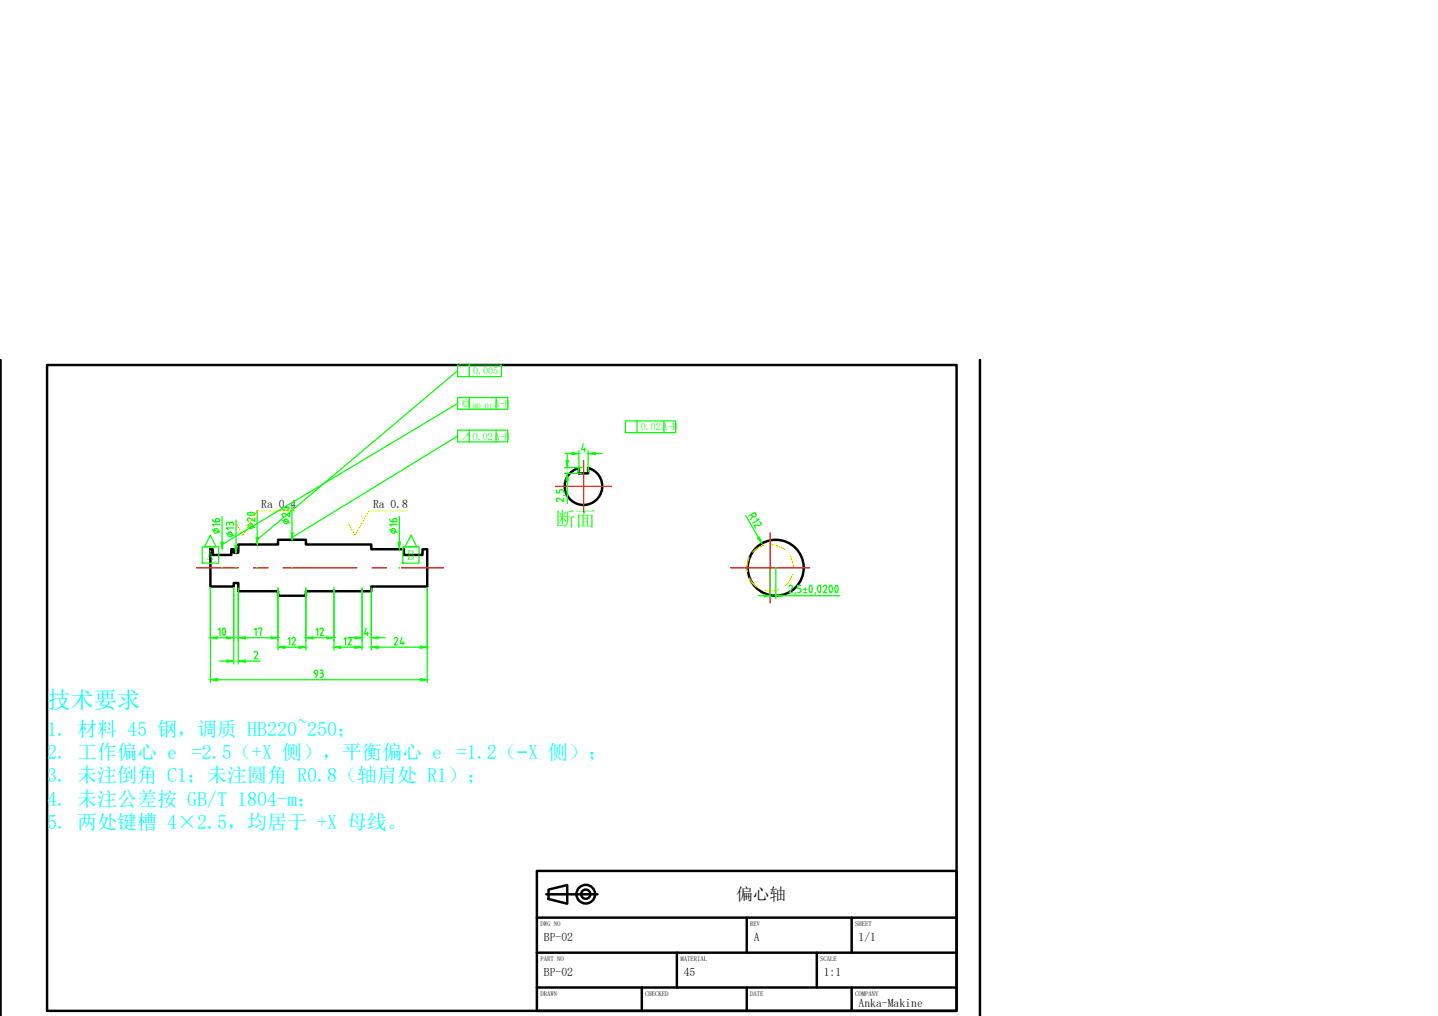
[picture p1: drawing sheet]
<svg xmlns="http://www.w3.org/2000/svg" width="297mm" height="210mm" viewBox="0 0 297 210" stroke-linecap="round" stroke-linejoin="round" font-family="sans-serif">
<!-- layer: TITLEBLOCK -->
<g fill="none" stroke="#000" stroke-width=".51">
<path d="M.1 74.4v135.5M9.7 75.4h187.9v133.4h-187.9zM202.4 74.4v135.5M110.9 179.9h86.7v28.9h-86.7zM110.9 196.8h86.7M110.9 189.6h86.7M112.8 184.8h10.6M113.3 183.8l3.9-.9v3.8l-3.9-1zM139.8 196.8v7.2M154.2 189.6v7.2M168.7 196.8v7.2M175.9 189.6v7.2"/>
<path d="M110.9 204h86.7M132.6 204v4.8M154.2 204v4.8M175.9 204v4.8"/>
<circle cx="121" cy="184.7" r="1.93"/>
<circle cx="121" cy="184.7" r=".95"/>
</g>
<g fill="none" stroke="#000" stroke-width=".51">
<path d="M119.6 96.7a3.9 3.9 0 0 0-2.2 6 3.9 3.9 0 0 0 6.3 0 3.9 3.9 0 0 0-2.2-6M119.6 96.7v1.1h1.9v-1.1M43.5 113.5h.4v1.2h3.9v-1.2h.5v.7h.9v-1.7h8.2v-1h5.8v1h13.5v1h6.7v1.2h3.9v-1.2h1v7.7h-11.6v.9h-13.5v1h-5.8v-1h-8.2v-1.6h-.9v.7h-4.8z"/>
<circle cx="160.2" cy="117.3" r="5.8"/>
</g>
<path d="M120.6 95.1v10.7M40.6 117.3h8.7M52.4 117.3h3M58.4 117.3h15.3M76.8 117.3h3.1M82.9 117.3h8.7M114.8 100.5h11.5M150.9 117.3h16.3M159.1 110.1v14.5" fill="none" stroke="#f00" stroke-width=".25"/>
<path d="M154.8 115.2a4.2 4.2 0 0 0-.5 2.8M154.8 119.4a4.2 4.2 0 0 0 1.9 2.1M158 112.6a4.7 4.7 0 0 0-2.5 1.5M159.4 112.5a4.1 4.1 0 0 1 2.7 1.1M163.1 114.6a5 5 0 0 1 .8 2.7M163.7 118.7a4.3 4.3 0 0 1-1.6 2.3M160.9 121.8a4.6 4.6 0 0 1-2.8 .2" fill="none" stroke="#ff0" stroke-width=".25"/>
<g fill="none" stroke="#0f0" stroke-width=".25">
<path d="M94.5 75.4h9.1v2.4h-9.1zM94.5 76.6l-41.4 34.9M96.9 75.4v2.4M94.5 82.1h10.4v2.5h-10.4zM94.5 88.9h10.4v2.4h-10.4zM94.5 83.4l-48.6 29.1M94.5 90.1l-34.2 21M96.9 82.1v2.5M96.9 88.9v2.4M102.5 82.1v2.5M102.5 88.9v2.4M116.6 96.6h3.7"/>
<path d="M116.6 97.8h3.7M116.7 93.7h1.4M117.2 93.7v1.4M117.2 99.2v4.8M119.6 93.1v4.4M120.5 91.7l-.4 1.2h.9M120.7 92.6v.6M121.5 93.1v4.4M123 93.7h1.4M129.2 87h10.4v2.4h-10.4zM131.6 87v2.4M137.1 87v2.4"/>
<path d="M41.8 113h3.4v3.3h-3.4zM43.5 110.6l1.1 2.4h-2.4zM43.8 107.3l.2 .3 .5 .2M43.9 109.4l1.5 .6M44.6 107.5v.3h.5M44.9 107.1l-.3 .1-.1 .3M44.9 107.2h.2M45 107.2a.32 .32 0 0 1 .4 .3 .32 .32 0 0 1-.4 .3M45.4 108.3h-1.5l.3 .4M45.8 117.3h.1M45.9 106.7v5.3M45.9 117.3v.1"/>
<path d="M46.8 108.2a.32 .32 0 0 1 .3-.3 .32 .32 0 0 1 .3 .3M46.8 110.2l1.5 .5M46.8 108.2v.4M47.4 108.2v.2M47.9 107.9l.3 .3M47.9 107.9h-.3l-.2 .3M48.3 109.1h-1.5l.3 .3M48.3 108.2v.4M48.7 117.3h.1M48.8 107.4v5.3M48.8 117.3v.1M51.1 107.3l.2 .4"/>
<path d="M51.1 108.5l1.5 .5M51.6 107.1a.32 .32 0 0 0-.5 .3M52.5 106v.3M52.5 106a.84 .84 0 0 0-1.4 .3h.1a1.42 1.42 0 0 0 1.3 0M52.6 107v.7l-1-.6M53 117.3h.2M53.1 105.5v5.6M53.1 117.3v.1M58.3 107.5l1.5 .5M59.2 105h.6M59.5 104.7v.9l-1.2-.4M59.8 106.1v.6l-1-.6h-.3a.33 .33 0 0 0-.2 .3 .33 .33 0 0 0 .2 .3"/>
<path d="M60.3 117.3h.1M60.3 104.3v5.8M60.3 117.3v.1M80.5 107.3l.1 .3 .6 .2M80.5 109.4l1.5 .6M81.2 107.8h.5M81.2 107.5v.3M81.5 107.1l-.3 .1-.1 .3M81.5 107.2h.2M81.7 107.2a.32 .32 0 0 1 .3 .3 .32 .32 0 0 1-.3 .3M82 108.3h-1.5l.3 .4M82.5 117.3h.1"/>
<path d="M82.5 106.7v5.3M82.5 117.3v.1M83.2 113h3.4v3.3h-3.4zM84.9 110.6l1.2 2.4h-2.4zM114.9 101.2v.6h.7l.2-.6h.4l.2 .3M116.4 102.9v.7l-1-.6h-.3a.33 .33 0 0 0-.2 .3 .33 .33 0 0 0 .2 .3M116.4 102.3l.4 .1M116.4 101.5v.3M154 106.5l2.7 4.6M155.2 106.3l.2 .3a.4 .4 0 0 0 .6 .2 .4 .4 0 0 0 .2-.6l-.3-.4-1.3 .8M155.5 106.7l-.4 .6M156.3 107.2l.5 .1-1.3 .8"/>
<path d="M156.8 107.8l.4 .2M156.9 108.6l-1.2-.1 .4 .6M157.2 108a.32 .32 0 0 1-.3 .5M159.1 117.6v6.1M160.2 117.3h.1M160.3 117.3v.1M160.3 117.6v6.1M43.5 121.5v19.5M45.4 136.6h1.4M48.3 121.5v15.7M49.2 121.5v15.7M50.7 136.6h3"/>
<path d="M52.9 134.6a.32 .32 0 0 1 .3 .5M52.9 134.5l-.4 .3M53.2 135.1l-.6 1h.6M57.4 121.5v12.8M63.2 121.5v12.8M69 121.5v12.8M74.8 121.5v12.8M75.6 129.8l-.3 1.2h.8M75.9 130.6v.7M76.7 121.5v12.8M78.1 131.8h1.5M78.1 133.7h8.7"/>
<path d="M88.3 121.5v19.5M156.7 123.1h1.2M161.5 123.1h12M163.3 120.9l-.3 .3M163.4 120.9a.32 .32 0 0 1 .2 .5M163.6 121.5l-.5 .9h.6M164.3 122.4l-.1 .4M164.8 122.4h.3M165.1 121.6l.3 .3M165.4 121h-.6v.6h.3M165.4 122.1l-.3 .3M165.5 121.9v.2"/>
<path d="M166 122.4h.7M166 121.8h.7M166.3 121.4v.7M167.3 121l.1-.1a.86 .86 0 0 1 .1 1.5l-.2-.1a1.42 1.42 0 0 1 0-1.3zM168.4 122.4l-.1 .4M169.1 121a1.42 1.42 0 0 0 0 1.3M169.1 121h.3M169.1 122.3h.3M169.4 121a1.42 1.42 0 0 1 0 1.3M170.4 120.9a.32 .32 0 0 1 .3 .5M170.4 120.9l-.3 .3M170.8 121.5l-.7 .9h.7"/>
<path d="M171.4 121l.1-.1a.86 .86 0 0 1 .1 1.5l-.2-.1a1.42 1.42 0 0 1 0-1.3zM172.6 121l.1-.1a.86 .86 0 0 1 .1 1.5l-.2-.1a1.42 1.42 0 0 1 0-1.3zM44.9 140.4h41.9"/>
<circle cx="44.6" cy="109.7" r=".49"/>
<circle cx="47.5" cy="110.4" r=".49"/>
<circle cx="51.8" cy="108.7" r=".49"/>
<circle cx="59.1" cy="107.7" r=".49"/>
<circle cx="81.2" cy="109.7" r=".49"/>
</g>
<g fill="#0f0" stroke="#0f0" stroke-width=".21">
<path d="M45.6 112h.5l-.2 1.5z"/>
<path d="M56 131.5l1.4 .3-1.4 .2z"/>
<path d="M76.7 131.8l1.4-.3v.5z"/>
<path d="M76.7 133.7l1.4-.3v.6z"/>
<path d="M86.8 133.4l1.5 .3-1.5 .3z"/>
<path d="M43.5 140.4l1.4-.2v.5z"/>
<path d="M86.8 140.2l1.5 .2-1.5 .3z"/>
<path d="M48.5 112.7h.5l-.2 1.5z"/>
<path d="M52.9 111.1h.4l-.2 1.4z"/>
<path d="M60.1 110.1h.5l-.3 1.4z"/>
<path d="M82.2 112h.5l-.2 1.5z"/>
<path d="M118.1 93.5l1.5 .2-1.5 .3z"/>
<path d="M121.5 93.7l1.5-.2v.5z"/>
<path d="M116.9 95.1h.5l-.2 1.5z"/>
<path d="M117.2 97.8l.2 1.4h-.5z"/>
<path d="M156.4 111.2l.5-.3 .5 1.4z"/>
<path d="M157.9 122.9l1.2 .2-1.2 .2z"/>
<path d="M160.3 123.1l1.2-.2v.4z"/>
<path d="M46.8 136.3l1.5 .3-1.5 .2z"/>
<path d="M49.2 136.6l1.5-.3v.5z"/>
</g>
<!-- layer: DIM -->
<path d="M61.1 105.5h-8l-2.9 5.1-1.4-2.4M84.2 105.5h-8l-2.9 5.1-1.3-2.4" fill="none" stroke="#ff0" stroke-width=".21"/>
<text font-size="6.2" fill="#0f0" x="43" y="133">10</text>
<text font-size="4.9" fill="#0f0" x="51.5" y="132.6">17</text>
<text font-size="4.8" fill="#0ff" x="9.7" y="146.2">技术要求</text>
<g font-size="4.4" fill="#0f0">
<text x="58.6" y="134.4">12</text>
<text x="68.1" y="132.6" transform="rotate(-90 68.1 132.6)">12</text>
<text x="70.2" y="134.4">12</text>
<text x="80.4" y="134.4">24</text>
<text x="63.1" y="141.1">93</text>
</g>
<text font-size="4.1" fill="#0f0" x="114.8" y="108.6">断面</text>
<g font-size="4.1" fill="#0ff">
<text x="9.7" y="152">1. 材料 45 钢，调质 HB220~250；</text>
<text x="9.7" y="156.8">2. 工作偏心 e</text>
<text x="9.7" y="161.6">3. 未注倒角 C1；未注圆角 R0.8（轴肩处 R1）；</text>
<text x="39.7" y="156.8">=2.5（+X 侧），平衡偏心 e</text>
<text x="94.3" y="156.8">=1.2（−X 侧）；</text>
<text x="9.7" y="166.5">4. 未注公差按 GB/T 1804-m；</text>
<text x="9.7" y="171.3">5. 两处键槽 4×2.5，均居于 +X 母线。</text>
</g>
<text font-size="3.4" x="152.1" y="186">偏心轴</text>
<g font-size="2.9" fill="#0f0">
<text x="42.7" y="115.7">A</text>
<text x="84.2" y="115.7">B</text>
</g>
<g font-size="2.4">
<text x="54" y="104.9">Ra 0.4</text>
<text x="77.1" y="104.9">Ra 0.8</text>
<text x="112.3" y="194.4">BP-02</text>
<text x="155.7" y="194.4">A</text>
<text x="177.4" y="194.4">1/1</text>
<text x="112.3" y="201.6">BP-02</text>
<text x="141.3" y="201.6">45</text>
<text x="170.2" y="201.6">1:1</text>
<text x="177.4" y="208.1">Anka-Makine</text>
</g>
<g font-size="2.1" fill="#0f0">
<text x="97.7" y="77.3">0.005</text>
<text x="95.2" y="84.1">◎</text>
<text x="102.2" y="84.1">A-B</text>
<text x="132.4" y="88.9">0.02 A-B</text>
<text x="95.2" y="90.8">↗</text>
<text x="97.7" y="90.8">0.02 A-B</text>
</g>
<text font-size="1.7" fill="#0f0" x="97.7" y="84.5">Ø0.01</text>
<g font-size="1.4">
<text x="111.6" y="191.3">DWG NO</text>
<text x="155" y="191.3">REV</text>
<text x="176.6" y="191.3">SHEET</text>
<text x="111.6" y="198.5">PART NO</text>
<text x="140.5" y="198.5">MATERIAL</text>
<text x="169.4" y="198.5">SCALE</text>
<text x="111.6" y="205.7">DRAWN</text>
<text x="133.3" y="205.7">CHECKED</text>
<text x="155" y="205.7">DATE</text>
<text x="176.6" y="205.7">COMPANY</text>
</g>
</svg>
